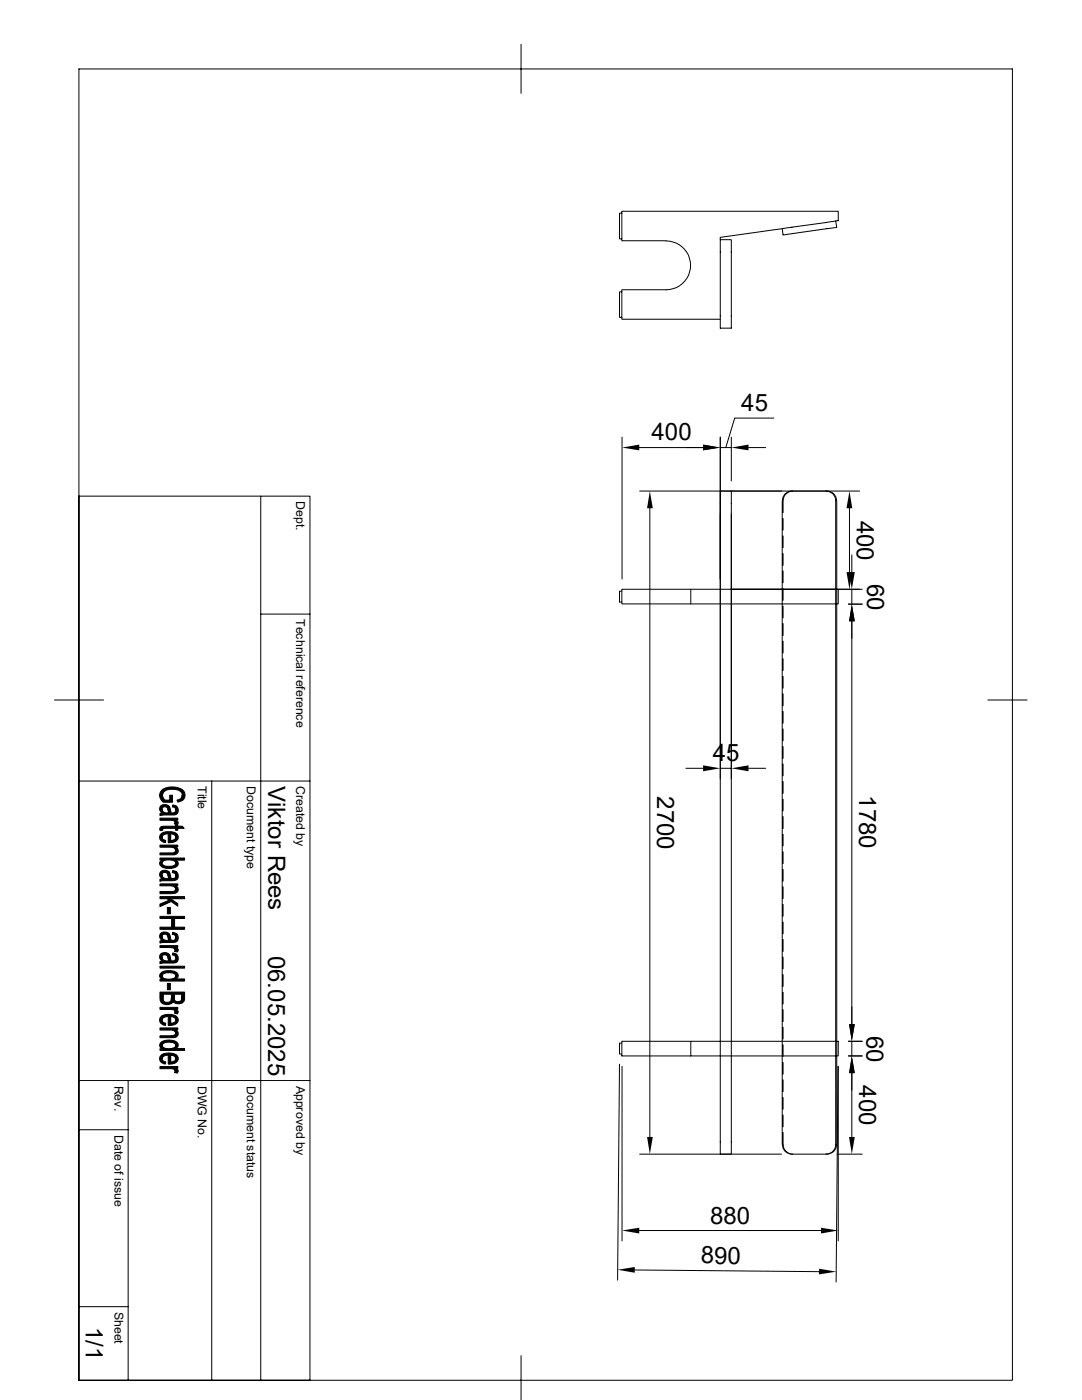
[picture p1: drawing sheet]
<svg xmlns="http://www.w3.org/2000/svg" width="216mm" height="279mm" viewBox="0 0 216 279" stroke-linecap="round" stroke-linejoin="round" font-family="sans-serif">
<g fill="none" stroke="#000" stroke-width=".2">
<path d="M15.7 13.8h186.3v261.7h-186.3zM104 8.8v9.8M124.1 42.5h-.5v5.2h.5M124.1 58.3h-.5v5h.5M132.9 48.1a4.9 4.9 0 0 1 4.9 4.9 4.9 4.9 0 0 1-4.9 4.8h-8.8v5.9h19.6M143.7 47.8h2.2v17.7h-2.2zM156.1 45.6l-12.4 1.8v.4M156.1 45.6l10.6-1.5 .3 1.3-10.5 1.5h-.2zM166.8 44.1l.5-.1v-1.8h-43.2v5.8h8.8M15.7 99h46.1v176.5h-46.1M52 99v176.5M124.1 87.2v28.4"/>
<path d="M127.6 98h43.9M140.3 89.3h-12.7M143.7 89.3h2.2zM143.7 87.2v143.1h2.2v-132.3h-2.2v2.5M145.9 87.2v8.8M149.4 89.3h3.4M154.4 83.4h-7.8l-1.8 5.9M156.1 99.9v128.5M158 98a1.88 1.88 0 0 0-1.9 1.9M158.2 98a2.01 2.01 0 0 0-1.9 1.9v2.4M164.8 98a1.88 1.88 0 0 1 2 1.9v128.5a1.88 1.88 0 0 1-2 1.9M165 98a1.88 1.88 0 0 1 1.9 1.9"/>
<path d="M167 99.9v128.5M124.1 117.6h43.2v2.9h-43.2zM124.1 118h-.5v2.1h.5M129.7 101.4v125.5M137.8 117.6v2.9M145.8 117.6h26.2M156.3 103.5v2.3M156.3 107v2.3M156.3 110.5v2.3M156.3 114v2.3M156.3 117.5v2.3M169.5 101.4v12.8"/>
<path d="M170 110.7v3.5M170 117.6v3M10.9 139.7h9.8M52 122.6h9.8M156.3 121v2.3M156.3 124.5v2.3M156.3 128v2.3M156.3 131.5v2.3M156.3 135v2.3M156.3 138.5v2.3M170 124v80.4M172 120.6h-2.7"/>
<path d="M197.1 139.7h7.8M15.7 155.9h46.1M42.2 155.9v119.6M136.9 153.3h3.4M143.7 153.3h2.2M149.4 153.3h3.4M156.3 142v2.3M156.3 145.5v2.3M156.3 149v2.3M156.3 152.5v2.3M156.3 156v2.3M156.3 159.5v2.3"/>
<path d="M156.3 163v2.4M156.3 166.5v2.3M156.3 170v2.3M156.3 173.5v2.4M156.3 177v2.3M156.3 180.5v2.3M156.3 184v2.4M156.3 187.5v2.4M156.3 191v2.3M156.3 194.5v2.4M156.3 198v2.4M15.7 215.6h46.1"/>
<path d="M25.6 215.6v59.9M123.6 212.4l-.4 43.1M124.1 207.8h43.2v2.9h-43.2zM124.1 208.2h-.5v2.2h.5M124.1 212.8v34.8M137.8 207.8v2.9M156.3 201.5v2.4M156.3 205v2.3M156.3 208.5v2.4M156.3 212v2.4M156.3 215.5v2.3M156.3 219v2.4"/>
<path d="M167.2 212.8l-.4 43.1M167.3 212.8v34.8M169.3 207.8h2.7M169.3 210.7h2.7M170 207.8v2.9M170 214.2v12.7M15.7 225.5h9.9M127.6 230.3h28.4M156.3 226v2.4a1.94 1.94 0 0 0 1.9 1.9M156.3 222.5v2.4M166.9 228.4a1.88 1.88 0 0 1-1.9 1.9h-7a1.88 1.88 0 0 1-1.9-1.9M167 230.3h5"/>
<path d="M126.7 253.4l36.7 .4M127.6 245.6h36.2M15.7 260.8h9.9M104 270.6v8.8"/>
</g>
<g fill="#000" stroke="#000" stroke-width=".2">
<path d="M35.3 159.7l.8-.3 .3-.7v1.1l-.9 .3z" fill-rule="evenodd"/>
<path d="M32.4 157.6a3.5 3.5 0 0 1 4.3 .4 1.32 1.32 0 0 1-.3 1.8v-1.1a1.56 1.56 0 0 0-2-1.2 1.63 1.63 0 0 0-2 1.2z" fill-rule="evenodd"/>
<path d="M32.3 161.5l.1 .8-.1-.1z" fill-rule="evenodd"/>
<path d="M32.3 171.7l.1-.1-.1 .7z" fill-rule="evenodd"/>
<path d="M32.3 174.6l.1 .8-.1-.1z" fill-rule="evenodd"/>
<path d="M32 165.1l.4-.2 .1 .8-.5 .1-.1-.4z" fill-rule="evenodd"/>
<path d="M32.1 166.4l.2-.1v.9l.2 .3 .6 .2-.1 .4a1.03 1.03 0 0 1-1-.5 1.03 1.03 0 0 1 .1-1.2z" fill-rule="evenodd"/>
<path d="M32 160.9a1.26 1.26 0 0 1 1.8 .1l-.1 1.2a1.42 1.42 0 0 0-.8-1.2 .46 .46 0 0 0-.6 .5v.7a.92 .92 0 0 1-.3-1.3z" fill-rule="evenodd"/>
<path d="M32 174a1.33 1.33 0 0 1 1.8 0l-.1 1.3-.1-.3a.75 .75 0 0 0-.3-.7 .75 .75 0 0 0-.8-.1l-.2 .3v.8a.94 .94 0 0 1-.3-1.3z" fill-rule="evenodd"/>
<path d="M32.2 157.8l.2-.2 .1 1.4 .4 .7h1v-1h.5v1.4h-1.8a1.57 1.57 0 0 1-.4-2.3z" fill-rule="evenodd"/>
<path d="M32.3 166.3a3.2 3.2 0 0 1 2.8 0v.8l-.2-.4-.9-.3v1.7l-.1 .1h-.3v-1.8l-.9 .2-.4 .5z" fill-rule="evenodd"/>
<path d="M34.5 160.7l.6 .1v.9a.59 .59 0 0 0-.7-.7z" fill-rule="evenodd"/>
<path d="M34.5 173.7l.6 .2v.8a.53 .53 0 0 0-.7-.5z" fill-rule="evenodd"/>
<path d="M35 169l.1 .1v.6z" fill-rule="evenodd"/>
<path d="M35 176.7l.1 .1v.6z" fill-rule="evenodd"/>
<path d="M31.9 163.3h3.6v.4h-.5l-.1 .4a.98 .98 0 0 0-1.1-.4h-1.9z" fill-rule="evenodd"/>
<path d="M31.9 168.7h3.6v.3h-.5v.5l-.4-.3-.5-.1h-2.2z" fill-rule="evenodd"/>
<path d="M31.9 176.4h3.6v.3h-.5v.5l-.2-.2-.7-.2h-2.2z" fill-rule="evenodd"/>
<path d="M32.4 161.8l.5 .4h.8l.1-1.2 .2 .6a.53 .53 0 0 0 .5 .6 .53 .53 0 0 0 .6-.5v-.9a1.02 1.02 0 0 1 .4 1.3 1.02 1.02 0 0 1-1.3 .5l-2.3 .2v-.5h.5z" fill-rule="evenodd"/>
<path d="M35 163.7h.2a.48 .48 0 0 1 .4 .4 .48 .48 0 0 1-.2 .5l-.6-.2z" fill-rule="evenodd"/>
<path d="M34 166.4v1.4l.9-.3 .2-1.2a.98 .98 0 0 1 .4 1.1 .98 .98 0 0 1-1 .7h-.5z" fill-rule="evenodd"/>
<path d="M31.9 170.2h2.3a.71 .71 0 0 0 .9-.5v-.6a.85 .85 0 0 1 .4 1.1 .85 .85 0 0 1-1.2 .4h-2.4z" fill-rule="evenodd"/>
<path d="M32.1 171.8l.2-.1v.6a1.38 1.38 0 0 0 1.7 .6l.5-.1 .5-.3 .1-.8a.8 .8 0 0 1 .4 .9 .8 .8 0 0 1-.8 .6h-.2a2.24 2.24 0 0 1-2.6-.8v-.3z" fill-rule="evenodd"/>
<path d="M32.4 174.9l.3 .3 1 .1 .1-1.3 .2 .8a.53 .53 0 0 0 .5 .5 .53 .53 0 0 0 .6-.5v-.9a1.03 1.03 0 0 1 .4 1.3 1.03 1.03 0 0 1-1.3 .6h-1.9l-.4 .1v-.4l.5-.1z" fill-rule="evenodd"/>
<path d="M31.9 177.9h2.3a.63 .63 0 0 0 .9-.5v-.6a.8 .8 0 0 1 .4 1 .8 .8 0 0 1-1 .5l-2.6 .1z" fill-rule="evenodd"/>
<path d="M32.4 164.9h2.6v-.3h.5v.3h.9l.3 .4h-1.2v.4h-.5v-.4h-2.4l-.1 .2z" fill-rule="evenodd"/>
<path d="M31.9 171.2h4.9v.5h-1.7v.5a2.01 2.01 0 0 0-2.6-.3l-.1 .1v-.4h-.5z" fill-rule="evenodd"/>
<path d="M31.9 178.9h4.9v.5h-2.8l-.3 .3-.3-.3h-1.5z" fill-rule="evenodd"/>
<path d="M31.9 192.8h4.9v.4h-4.9z" fill-rule="evenodd"/>
<path d="M32.3 186.9l.1 .8-.1-.1z" fill-rule="evenodd"/>
<path d="M32.3 191.1l.1 .7-.1-.1z" fill-rule="evenodd"/>
<path d="M32 194.3l.3-.3 .1 1.4-.5-.5z" fill-rule="evenodd"/>
<path d="M33.4 181.1h.6v1.3h-.6z" fill-rule="evenodd"/>
<path d="M33.4 196.3h.6v1.2h-.6z" fill-rule="evenodd"/>
<path d="M32 186.3a1.26 1.26 0 0 1 1.8 .1l-.1 1.3-.1-.2a.88 .88 0 0 0-.8-1.1l-.5 .4v.8a.92 .92 0 0 1-.3-1.3z" fill-rule="evenodd"/>
<path d="M32 190.4a1.26 1.26 0 0 1 1.8 .1l-.1 1.3v-.2a1.01 1.01 0 0 0-.9-1.1l-.5 .4v.8a.92 .92 0 0 1-.3-1.3z" fill-rule="evenodd"/>
<path d="M34.5 186.1l.6 .2v.8a.59 .59 0 0 0-.7-.6z" fill-rule="evenodd"/>
<path d="M34.5 190.2l.6 .2v.8a.59 .59 0 0 0-.7-.6z" fill-rule="evenodd"/>
<path d="M31.9 188.7h3.6v.4h-.5l-.1 .5a1.07 1.07 0 0 0-1.1-.5h-1.9z" fill-rule="evenodd"/>
<path d="M31.9 180.4l1.8-.7 .3-.3 1.5 .9v.5l-1.3-.9-2.3 1z" fill-rule="evenodd"/>
<path d="M32.4 187.2l.5 .4 .8 .1 .1-1.3 .2 .7a.53 .53 0 0 0 .5 .6 .53 .53 0 0 0 .6-.6v-.8a1.02 1.02 0 0 1 .4 1.3 1.02 1.02 0 0 1-1.3 .5l-2.3 .1v-.4l.5-.1z" fill-rule="evenodd"/>
<path d="M35 189.1l.6 .4-.2 .5-.6-.1z" fill-rule="evenodd"/>
<path d="M32.4 191.3l.5 .4 .8 .1 .1-1.3 .2 .7a.53 .53 0 0 0 .5 .6 .53 .53 0 0 0 .6-.6v-.8a1.02 1.02 0 0 1 .4 1.3 1.02 1.02 0 0 1-1.3 .5l-2.3 .1v-.4l.5-.1z" fill-rule="evenodd"/>
<path d="M32.3 194a2.68 2.68 0 0 1 3.2 .4v.6l-.4 .4v-.6a1.3 1.3 0 0 0-1.7-.7l-.7 .2-.4 .5z" fill-rule="evenodd"/>
<path d="M31.9 195.4h.5v-.5a2.08 2.08 0 0 0 2.6 0l.1-.1v.6h1.7v.4h-4.9z" fill-rule="evenodd"/>
<path d="M31.9 198h4.9v1.6l-.5 .6-.1-1.8h-1.4l-.1 1.6-.2-.1-.3 .4v-1.9h-1.7v1.9l-.5-.7z" fill-rule="evenodd"/>
<path d="M31.9 185h2.3l.6-1.7v1.7h2v.5h-4.9z" fill-rule="evenodd"/>
<path d="M31.9 182.9h4.9v.4h-2l-.6 1.7v-1.7h-2.3z" fill-rule="evenodd"/>
<path d="M32.1 208.1l.2-.2 .1 1.4a.74 .74 0 0 1-.3-1.2z" fill-rule="evenodd"/>
<path d="M32.2 202.8l.1-.1 .1 1.1 .2 .2 .5 .2-.1 .4a1.04 1.04 0 0 1-1.1-.6 1.04 1.04 0 0 1 .3-1.2z" fill-rule="evenodd"/>
<path d="M32.1 210.6l.2-.1v.9l.2 .3 .6 .2-.1 .4a1.04 1.04 0 0 1-1-.5 1.04 1.04 0 0 1 .1-1.2z" fill-rule="evenodd"/>
<path d="M32.5 198.4v.9a.85 .85 0 0 0 .9 .7 .85 .85 0 0 0 .8-.8v1.1l-.6 .2-1-.1-.1-.1z" fill-rule="evenodd"/>
<path d="M32.3 202.7a3 3 0 0 1 2.8 .1v.8l-.1-.3-.3-.3-.7-.1v1.7h-.4v-1.7l-.9 .2-.4 .5z" fill-rule="evenodd"/>
<path d="M32.4 210.4h.1a3.1 3.1 0 0 1 2.6 .1v.8l-.4-.6-.7-.1v1.7l-.3 .1-.1-.1v-1.7l-.9 .2-.4 .5z" fill-rule="evenodd"/>
<path d="M35 205.5l.1 .1v.6z" fill-rule="evenodd"/>
<path d="M31.9 201h3.6v.4h-.5l-.1 .5a.98 .98 0 0 0-1.1-.4h-1.9z" fill-rule="evenodd"/>
<path d="M31.9 205.1h3.6v.4h-.5v.4l-.7-.3h-2.4z" fill-rule="evenodd"/>
<path d="M31.9 212.9h3.6v.3h-.5l-.1 .5a.93 .93 0 0 0-1.1-.4h-1.9z" fill-rule="evenodd"/>
<path d="M35 201.4l.2 .1a.48 .48 0 0 1 .4 .4 .48 .48 0 0 1-.2 .5l-.6-.2z" fill-rule="evenodd"/>
<path d="M34 202.9v1.3h.2l.7-.2 .2-1.2a.94 .94 0 0 1 .4 1.1 .94 .94 0 0 1-1 .7h-.5z" fill-rule="evenodd"/>
<path d="M31.9 206.7h2.6l.5-.3 .1-.8a.82 .82 0 0 1 .4 1 .82 .82 0 0 1-1 .5h-2.6z" fill-rule="evenodd"/>
<path d="M32.3 207.9a2.97 2.97 0 0 1 3.2 .3v.7l-.4 .4v-.7a1.14 1.14 0 0 0-1.4-.6l-.9 .2-.5 .5z" fill-rule="evenodd"/>
<path d="M34 210.6v1.3h.3l.7-.4 .1-1a.98 .98 0 0 1 .4 1.1 .98 .98 0 0 1-1 .7h-.5z" fill-rule="evenodd"/>
<path d="M35 213.2l.2 .2a.45 .45 0 0 1 .4 .3 .45 .45 0 0 1-.2 .5l-.6-.2z" fill-rule="evenodd"/>
<path d="M34.8 198.4v.7a.74 .74 0 0 0 .7 .8 .74 .74 0 0 0 .7-.8l.1 1.1-.4 .1-.9-.1-.3-.2z" fill-rule="evenodd"/>
<path d="M31.9 209.3h.5v-.5a2.01 2.01 0 0 0 2.6 0l.1-.2v.7h1.7v.3h-4.9z" fill-rule="evenodd"/>
</g>
<g fill="#000">
<path d="M124.1 89.3l3.5-.6v1.2zM140.3 88.7l3.4 .6-3.4 .6zM145.9 89.3l3.5-.6v1.2zM129.7 98l.6 3.4h-1.2zM169.5 98l.6 3.4h-1.2zM168.9 114.2h1.2l-.6 3.4zM169.4 114.2h1.2l-.6 3.4zM170 120.6l.6 3.4h-1.2zM140.3 152.7l3.4 .6-3.4 .6zM145.9 153.3l3.5-.6v1.2zM169.4 204.4h1.2l-.6 3.4zM170 210.7l.6 3.5h-1.2z"/>
<path d="M129.1 226.9h1.2l-.6 3.4zM169.4 226.9h1.2l-.6 3.4zM123.2 253.4l3.5-.5v1.1zM124.1 245.6l3.5-.6v1.2zM163.4 253.2l3.5 .6-3.5 .5zM163.8 245l3.5 .6-3.5 .6z"/>
</g>
<g font-size="4.8">
<text x="147.9" y="82">45</text>
<text x="130" y="87.9">400</text>
<text x="170.9" y="103.9" transform="rotate(90 170.9 103.9)">400</text>
<text x="173.1" y="116.5" transform="rotate(90 173.1 116.5)">60</text>
<text x="142.2" y="151.9">45</text>
<text x="53.5" y="156.8" transform="rotate(90 53.5 156.8)">Viktor Rees</text>
<text x="131.1" y="158.9" transform="rotate(90 131.1 158.9)">2700</text>
<text x="171.4" y="158.7" transform="rotate(90 171.4 158.7)">1780</text>
<text x="53.5" y="190.7" transform="rotate(90 53.5 190.7)">06.05.2025</text>
<text x="172.9" y="206.7" transform="rotate(90 172.9 206.7)">60</text>
<text x="171.4" y="216.6" transform="rotate(90 171.4 216.6)">400</text>
<text x="141.7" y="244.2">880</text>
<text x="139.8" y="252.1">890</text>
<text x="17.1" y="264.8" transform="rotate(90 17.1 264.8)">1/1</text>
</g>
<g font-size="2.5">
<text x="59.1" y="100" transform="rotate(90 59.1 100)">Dept.</text>
<text x="59.1" y="123.5" transform="rotate(90 59.1 123.5)">Technical reference</text>
<text x="39.5" y="156.8" transform="rotate(90 39.5 156.8)">Title</text>
<text x="49.3" y="156.8" transform="rotate(90 49.3 156.8)">Document type</text>
<text x="59.1" y="156.9" transform="rotate(90 59.1 156.9)">Created by</text>
<text x="22.8" y="216.7" transform="rotate(90 22.8 216.7)">Rev.</text>
<text x="39.5" y="216.7" transform="rotate(90 39.5 216.7)">DWG No.</text>
<text x="49.3" y="216.7" transform="rotate(90 49.3 216.7)">Document status</text>
<text x="59.1" y="216.7" transform="rotate(90 59.1 216.7)">Approved by</text>
<text x="22.8" y="226.4" transform="rotate(90 22.8 226.4)">Date of issue</text>
<text x="22.8" y="261.7" transform="rotate(90 22.8 261.7)">Sheet</text>
</g>
</svg>
